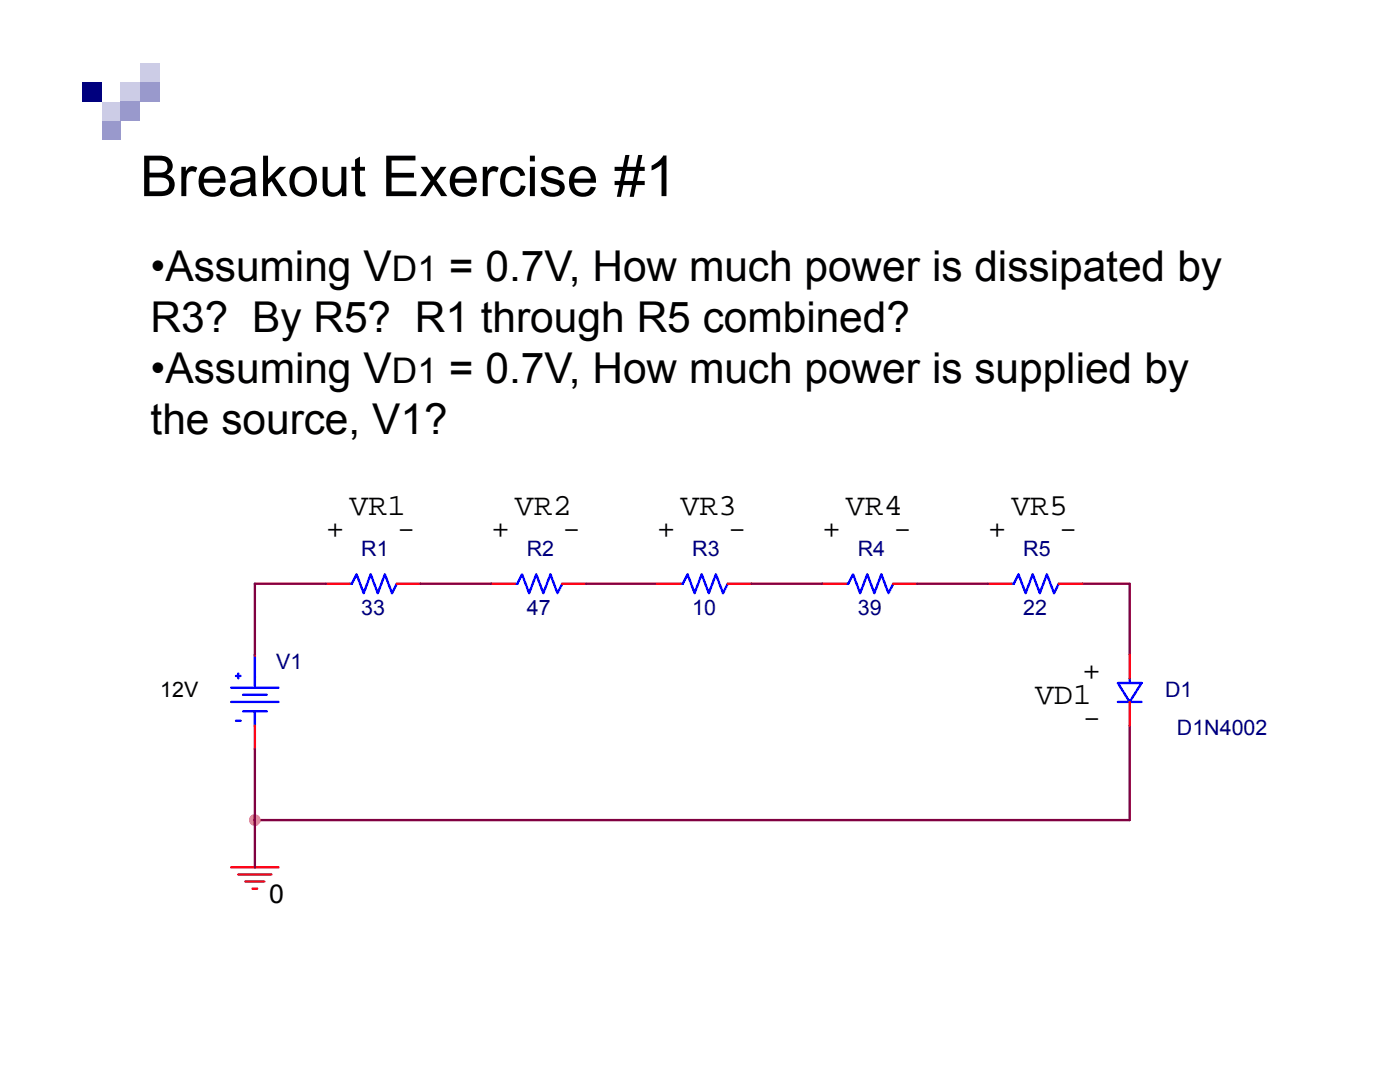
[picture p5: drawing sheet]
<svg xmlns="http://www.w3.org/2000/svg" width="279mm" height="216mm" viewBox="0 0 279 216" stroke-linecap="round" stroke-linejoin="round" font-family="sans-serif">
<g fill="#cccce6">
<path d="M24.1 16.5h3.8v3.9h-3.8z"/>
<path d="M27.9 12.7h3.9v3.9h-3.9z"/>
</g>
<path d="M27.9 16.5h3.9v3.9h-3.9z" fill="#99c"/>
<path d="M20.3 20.3h3.8v3.9h-3.8z" fill="#cccce6"/>
<path d="M16.4 16.5h3.9v3.8h-3.9z" fill="#00007d"/>
<g fill="#99c">
<path d="M24.1 20.3h3.8v3.8h-3.8z"/>
<path d="M20.3 24.1h3.8v3.8h-3.8z"/>
</g>
<path d="M116.9 116.5h14.2M216 116.5h9.4v14.1M225.4 144.8v18.8h-174.5" fill="none" stroke="#800040" stroke-width=".47"/>
<path d="M102.8 116.5h.5l.9-1.9 1.4 3.8 1.4-3.8 1.4 3.8 1.5-3.8 1.4 3.8 .9-1.9M168.8 116.5h.5l.9-1.9 1.5 3.8 1.4-3.8 1.4 3.8 1.4-3.8 1.4 3.8 1-1.9M46.1 137.2h9.5M47.1 134.9h.9M47.6 134.4v.9M48.5 138.6h4.7M50.9 130.6v6.6M46.1 140.1h9.5M47.1 143.8h.9M48.5 141.9h4.7M50.9 141.9v2.9" fill="none" stroke="#00f" stroke-width=".47"/>
<path d="M98 116.5h4.8M112.2 116.5h4.7M164.1 116.5h4.7M178.3 116.5h4.7" fill="none" stroke="#f00" stroke-width=".47"/>
<circle cx="50.9" cy="163.6" r=".93" fill="#f0f" stroke="#f0f" stroke-width=".47"/>
<circle cx="50.9" cy="130.6" r=".24" fill="#f00"/>
<g fill="none" stroke="#f00" stroke-width=".47">
<path d="M65 116.5h4.7M79.2 116.5h4.7M131.1 116.5h4.7M145.2 116.5h4.7M197.1 116.5h4.7M211.3 116.5h4.7M225.4 130.6v4.7M50.9 144.8v4.7M225.4 140.1v4.7M46.1 173.1h9.5M47.6 174.5h6.6M49 175.9h3.7"/>
<path d="M50.4 177.3h.9"/>
</g>
<path d="M65 116.5h-14.1v14.1M83.9 116.5h14.1M149.9 116.5h14.2M183 116.5h14.1M50.9 149.5v23.6" fill="none" stroke="#800040" stroke-width=".47"/>
<path d="M69.7 116.5h.5l1-1.9 1.4 3.8 1.4-3.8 1.4 3.8 1.4-3.8 1.4 3.8 1-1.9M135.8 116.5h.5l.9-1.9 1.4 3.8 1.4-3.8 1.5 3.8 1.4-3.8 1.4 3.8 .9-1.9M201.8 116.5h.5l1-1.9 1.4 3.8 1.4-3.8 1.4 3.8 1.4-3.8 1.5 3.8 .9-1.9M223.1 136.3h4.7l-2.4 3.8zM225.4 135.3v1M223.1 140.1h4.7" fill="none" stroke="#00f" stroke-width=".47"/>
<text font-size="11.3" x="27.9" y="39.1">Breakout Exercise #1</text>
<g font-size="8.5">
<text x="30.1" y="56.1">•Assuming V</text>
<text x="89.6" y="56.1">= 0.7V, How much power is dissipated by</text>
<text x="30.1" y="66.2">R3? By R5? R1 through R5 combined?</text>
<text x="30.1" y="76.4">•Assuming V</text>
<text x="89.6" y="76.4">= 0.7V, How much power is supplied by</text>
<text x="30.1" y="86.5">the source, V1?</text>
</g>
<g font-size="7">
<text x="78.2" y="56.1">D1</text>
<text x="78.2" y="76.4">D1</text>
</g>
<g font-size="6.1">
<text x="65" y="107.4">+</text>
<text x="69.7" y="102.7">VR1</text>
<text x="79.2" y="107.4">-</text>
<text x="98" y="107.4">+</text>
<text x="102.8" y="102.7">VR2</text>
<text x="112.2" y="107.4">-</text>
<text x="131.1" y="107.4">+</text>
<text x="135.8" y="102.7">VR3</text>
<text x="145.2" y="107.4">-</text>
<text x="164.1" y="107.4">+</text>
<text x="168.8" y="102.7">VR4</text>
<text x="178.3" y="107.4">-</text>
<text x="197.1" y="107.4">+</text>
<text x="201.8" y="102.7">VR5</text>
<text x="211.3" y="107.4">-</text>
<text x="216" y="135.7">+</text>
<text x="206.6" y="140.4">VD1</text>
<text x="216" y="145.2">-</text>
</g>
<text font-size="5.2" x="53.7" y="180.1">0</text>
<g font-size="4.2" fill="#000080">
<text x="72.1" y="110.8">R1</text>
<text x="105.1" y="110.8">R2</text>
<text x="138.2" y="110.8">R3</text>
<text x="171.2" y="110.8">R4</text>
<text x="204.2" y="110.8">R5</text>
<text x="72.1" y="122.6">33</text>
<text x="105.1" y="122.6">47</text>
<text x="138.2" y="122.6">10</text>
<text x="171.2" y="122.6">39</text>
<text x="204.2" y="122.6">22</text>
<text x="55.1" y="133.5">V1</text>
<text x="232.5" y="139.1">D1</text>
<text x="234.9" y="146.7">D1N4002</text>
</g>
<text font-size="4.2" x="32" y="139.1">12V</text>
</svg>
